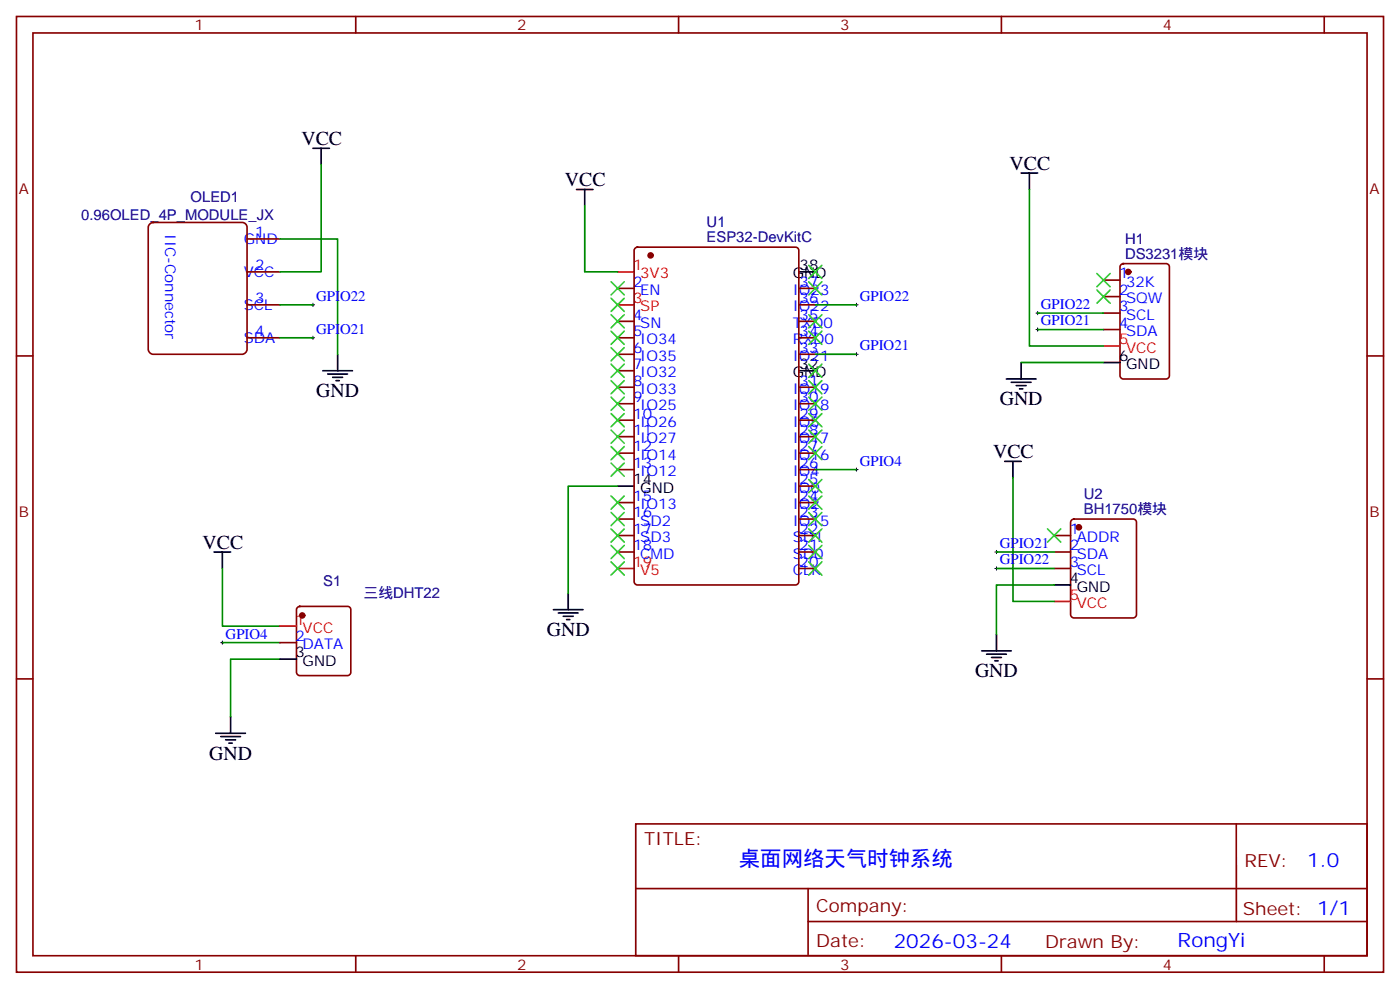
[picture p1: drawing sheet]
<svg xmlns="http://www.w3.org/2000/svg" width="300mm" height="212mm" viewBox="0 0 300 212" stroke-linecap="round" stroke-linejoin="round" font-family="sans-serif">
<g fill="none" stroke="#870000" stroke-width=".35">
<path d="M3.5 3.5h292.8v204.6h-292.8zM7.1 7.1h285.7v197.5h-285.7zM76.2 3.5v3.6M145.3 3.5v3.6M214.5 3.5v3.6M283.6 3.5v3.6M32 48.1l.8-.5h19.1a1.06 1.06 0 0 1 1 1.1v26.1a1.13 1.13 0 0 1-1 1h-19.1a1.13 1.13 0 0 1-1.1-1v-26.1zM52.9 58.2h7.1M52.9 51.2h7.1M136.1 53.1l.4-.2h33.9a.71 .71 0 0 1 .7 .7v70.9a.76 .76 0 0 1-.7 .7h-33.9a.76 .76 0 0 1-.7-.7v-70.9zM236.4 60h3.5M240.1 56.7l.5-.3h9.2a.71 .71 0 0 1 .7 .8v23.2a.76 .76 0 0 1-.7 .7h-9.2a.76 .76 0 0 1-.7-.7v-23.2z"/>
<path d="M3.5 76.2h3.6M52.9 65.3h7.1M52.9 72.3h7.1M132.3 61.7h3.5M132.3 68.8h3.5M132.3 72.3h3.5M132.3 75.8h3.5M132.3 79.4h3.5M171.1 61.7h3.5M171.1 65.3h3.5M171.1 68.8h3.5M171.1 72.3h3.5"/>
<path d="M171.1 75.8h3.5M236.4 63.5h3.5M236.4 67h3.5M236.4 70.6h3.5M292.8 76.2h3.5M132.3 82.9h3.5M132.3 86.4h3.5M132.3 90h3.5M132.3 93.5h3.5M132.3 97h3.5M171.1 82.9h3.5M171.1 86.4h3.5"/>
<path d="M171.1 90h3.5M171.1 93.5h3.5M171.1 97h3.5M132.3 100.5h3.5M132.3 107.6h3.5M132.3 111.1h3.5M132.3 114.7h3.5M132.3 118.2h3.5M171.1 100.5h3.5M171.1 104.1h3.5M171.1 107.6h3.5M171.1 111.1h3.5"/>
<path d="M171.1 114.7h3.5M171.1 118.2h3.5M225.8 114.7h3.5M225.8 118.2h3.5M229.5 111.3l.5-.2h12.7a.71 .71 0 0 1 .7 .7v19.8a.76 .76 0 0 1-.7 .7h-12.7a.76 .76 0 0 1-.7-.7v-19.8zM60 137.6h3.5M63.7 130l.5-.2h10.2a.71 .71 0 0 1 .7 .7v13.4a.76 .76 0 0 1-.7 .7h-10.2a.76 .76 0 0 1-.7-.7v-13.4zM171.1 121.7h3.5M225.8 121.7h3.5M3.5 145.3h3.6M292.8 145.3h3.5M136.2 176.4h156.6v28.2h-156.6z"/>
<path d="M264.8 176.4v20.9M136.2 190.2h156.5M173.1 197.3h119.6M173.1 190.2v14.1M76.2 204.6v3.5M145.3 204.6v3.5M214.5 204.6v3.5M283.6 204.6v3.5"/>
</g>
<g fill="none" stroke="#000" stroke-width=".35">
<path d="M67 31.8h3.6M68.8 31.8v3.5M218.7 37h3.5M220.5 37v3.6M123.5 40.6h3.5M125.2 40.6v3.5M171.1 58.2h3.5M69.1 79.4h6.4M72.3 75.8v3.6M171.1 79.4h3.5M218.7 77.6v3.5M236.4 77.6h3.5"/>
<path d="M70.2 80.1h4.2M71.3 80.8h2.1M72 81.5h.7M215.2 98.8h3.5M215.5 81.1h6.4M216.6 81.8h4.2M217 98.8v3.5M217.7 82.6h2.1M218.4 83.3h.7M45.9 118.2h3.5M47.6 118.2v3.5M132.3 104.1h3.5"/>
<path d="M118.5 130.5h6.4M119.6 131.2h4.2M120.6 131.9h2.2M121.4 132.6h.7M121.7 127v3.5M210.3 139.3h6.3M213.4 135.8v3.5M225.8 125.2h3.5M46.2 157h6.4M47.3 157.7h4.2M48.3 158.4h2.1M49 159.1h.7"/>
<path d="M49.4 153.5v3.5M60 141.1h3.5M211.3 140.1h4.2M212.4 140.8h2.1M213.1 141.5h.7"/>
</g>
<path d="M132.3 58.2h3.5M132.3 65.3h3.5M236.4 74.1h3.5M60 134.1h3.5M132.3 121.7h3.5M225.8 128.8h3.5" fill="none" stroke="#f00" stroke-width=".35"/>
<g fill="#870000" stroke="#870000" stroke-width=".35">
<circle cx="139.3" cy="54.7" r=".53"/>
<circle cx="231.1" cy="112.9" r=".53"/>
<circle cx="241.7" cy="58.2" r=".53"/>
<circle cx="64.7" cy="131.8" r=".53"/>
</g>
<g fill="none" stroke="#008700" stroke-width=".35">
<path d="M68.8 35.3v22.9h-8.8M60 51.2h12.3v24.6M125.2 44.1v14.1h7.1M220.5 40.6v33.5h15.9M60 65.3h7M60 72.3h7M174.6 65.3h8.8M174.6 75.8h8.8M218.7 77.6h17.7M222.2 67h14.2M222.2 70.6h14.2M132.3 104.1h-10.6v22.9"/>
<path d="M174.6 100.5h8.8M213.4 118.2h12.4M217 102.3v26.5h8.8M47.6 121.7v12.4h12.4M47.6 137.6h12.4M213.4 121.7h12.4M225.8 125.2h-12.4v10.6M60 141.1h-10.6v12.4"/>
</g>
<g fill="none" stroke="#000" stroke-width=".21">
<path d="M66.7 65.3h.7M66.7 72.3h.7M67 64.9v.7M67 72v.7M183.1 65.3h.7M183.1 75.8h.7M183.4 64.9v.7M183.4 75.5v.7M221.9 67h.7M221.9 70.6h.7M222.2 66.7v.7M222.2 70.2v.7"/>
<path d="M183.1 100.5h.7M183.4 100.2v.7M213.1 118.2h.7M213.4 117.8v.7M47.3 137.6h.7M47.6 137.2v.7M213.1 121.7h.7M213.4 121.4v.7"/>
</g>
<g fill="none" stroke="#3c3" stroke-width=".35">
<path d="M173.2 56.8l2.8 2.8M176 56.8l-2.8 2.8M234.9 58.6l2.9 2.8M237.8 58.6l-2.9 2.8M130.9 60.3l2.8 2.8M130.9 63.9l2.8 2.8M130.9 67.4l2.8 2.8M130.9 70.9l2.8 2.8M130.9 74.4l2.8 2.9M130.9 78l2.8 2.8M133.7 60.3l-2.8 2.8M133.7 63.9l-2.8 2.8"/>
<path d="M133.7 67.4l-2.8 2.8M133.7 70.9l-2.8 2.8M133.7 74.4l-2.8 2.9M133.7 78l-2.8 2.8M173.2 60.3l2.8 2.8M173.2 67.4l2.8 2.8M173.2 70.9l2.8 2.8M173.2 78l2.8 2.8M176 70.9l-2.8 2.8M176 78l-2.8 2.8M176 60.3l-2.8 2.8M176 67.4l-2.8 2.8"/>
<path d="M234.9 62.1l2.9 2.8M237.8 62.1l-2.9 2.8M130.9 81.5l2.8 2.8M130.9 85l2.8 2.8M130.9 88.5l2.8 2.9M130.9 92.1l2.8 2.8M130.9 95.6l2.8 2.8M130.9 99.1l2.8 2.9M133.7 81.5l-2.8 2.8M133.7 85l-2.8 2.8M133.7 88.5l-2.8 2.9M133.7 92.1l-2.8 2.8"/>
<path d="M133.7 95.6l-2.8 2.8M133.7 99.1l-2.8 2.9M173.2 81.5l2.8 2.8M173.2 85l2.8 2.8M173.2 88.5l2.8 2.9M173.2 92.1l2.8 2.8M173.2 95.6l2.8 2.8M176 81.5l-2.8 2.8M176 85l-2.8 2.8M176 88.5l-2.8 2.9M176 92.1l-2.8 2.8M176 95.6l-2.8 2.8"/>
<path d="M130.9 106.2l2.8 2.8M130.9 109.7l2.8 2.8M130.9 113.2l2.8 2.9M130.9 116.8l2.8 2.8M133.7 106.2l-2.8 2.8M133.7 109.7l-2.8 2.8M133.7 113.2l-2.8 2.9M133.7 116.8l-2.8 2.8M173.2 102.7l2.8 2.8M173.2 106.2l2.8 2.8M173.2 109.7l2.8 2.8M173.2 113.2l2.8 2.9"/>
<path d="M173.2 116.8l2.8 2.8M176 102.7l-2.8 2.8M176 106.2l-2.8 2.8M176 109.7l-2.8 2.8M176 113.2l-2.8 2.9M176 116.8l-2.8 2.8M224.4 113.2l2.8 2.9M227.2 113.2l-2.8 2.9M130.9 120.3l2.8 2.8M133.7 120.3l-2.8 2.8M173.2 120.3l2.8 2.8M176 120.3l-2.8 2.8"/>
</g>
<text font-size="4.6" fill="#00f" x="158.3" y="185.4">桌面网络天气时钟系统</text>
<g font-size="4.2">
<text x="64.6" y="31">VCC</text>
<text x="121" y="39.9">VCC</text>
<text x="216.3" y="36.3">VCC</text>
<text x="67.7" y="85">GND</text>
<text x="214.1" y="86.8">GND</text>
<text x="212.7" y="98.1">VCC</text>
<text x="43.4" y="117.5">VCC</text>
<text x="117.1" y="136.2">GND</text>
<text x="208.8" y="145">GND</text>
<text x="44.8" y="162.6">GND</text>
</g>
<g font-size="4.2" fill="#00f">
<text x="280" y="185.6">1.0</text>
<text x="191.4" y="203">2026-03-24</text>
<text x="252.2" y="202.8">RongYi</text>
</g>
<g font-size="3.9" fill="#800">
<text x="137.9" y="181">TITLE:</text>
<text x="266.6" y="185.6">REV:</text>
<text x="174.8" y="195.2">Company:</text>
<text x="266.2" y="195.8">Sheet: 1/1</text>
<text x="174.8" y="202.8">Date:</text>
<text x="223.9" y="202.9">Drawn By:</text>
</g>
<g font-size="3.2" fill="#800">
<text x="41.6" y="6.5">1</text>
<text x="110.8" y="6.5">2</text>
<text x="179.9" y="6.5">3</text>
<text x="249.1" y="6.5">4</text>
<text x="4.1" y="41.6">A</text>
<text x="293.3" y="41.6">A</text>
<text x="4.1" y="110.8">B</text>
<text x="293.3" y="110.8">B</text>
<text x="41.6" y="207.6">1</text>
<text x="110.8" y="207.6">2</text>
<text x="179.9" y="207.6">3</text>
<text x="249.1" y="207.6">4</text>
</g>
<g font-size="3.2" fill="#000080">
<text x="17.4" y="47">0.96OLED_4P_MODULE_JX</text>
<text x="40.8" y="43.3">OLED1</text>
<text x="151.4" y="51.9">ESP32-DevKitC</text>
<text x="151.4" y="48.7">U1</text>
<text x="241" y="52.2">H1</text>
<text x="241" y="55.4">DS3231模块</text>
<text x="232.1" y="106.9">U2</text>
<text x="232.1" y="110.1">BH1750模块</text>
<text x="69.2" y="125.5">S1</text>
<text x="77.9" y="128.1">三线DHT22</text>
</g>
<g font-size="3.2" fill="#00f">
<text x="35.4" y="50.2" transform="rotate(90 35.4 50.2)">IIC-Connector</text>
<text x="52.2" y="52.2">GND</text>
<text x="54.7" y="50.8">1</text>
<text x="52.2" y="59.3">VCC</text>
<text x="54.7" y="57.9">2</text>
<text x="239.7" y="59.6">1</text>
<text x="54.7" y="64.9">3</text>
<text x="67.7" y="64.4">GPIO22</text>
<text x="135.6" y="61.4">2</text>
<text x="137.1" y="63.1">EN</text>
<text x="169.8" y="63.1">IO23</text>
<text x="171.3" y="61.4">37</text>
<text x="171.3" y="64.9">36</text>
<text x="184.1" y="64.4">GPIO22</text>
<text x="239.7" y="63.1">2</text>
<text x="241.2" y="61.4">32K</text>
<text x="241.2" y="64.9">SQW</text>
<text x="52.2" y="66.3">SCL</text>
<text x="54.7" y="72">4</text>
<text x="67.7" y="71.4">GPIO21</text>
<text x="135.6" y="72">5</text>
<text x="135.6" y="68.4">4</text>
<text x="137.1" y="70.2">SN</text>
<text x="169.8" y="66.7">IO22</text>
<text x="169.8" y="70.2">TXD0</text>
<text x="171.3" y="68.4">35</text>
<text x="171.3" y="72">34</text>
<text x="223" y="66.1">GPIO22</text>
<text x="223" y="69.7">GPIO21</text>
<text x="239.7" y="66.7">3</text>
<text x="239.7" y="70.2">4</text>
<text x="241.2" y="68.4">SCL</text>
<text x="241.2" y="72">SDA</text>
<text x="52.2" y="73.4">SDA</text>
<text x="135.6" y="75.5">6</text>
<text x="137.1" y="77.3">IO35</text>
<text x="137.1" y="73.7">IO34</text>
<text x="169.8" y="73.7">RXD0</text>
<text x="169.8" y="77.3">IO21</text>
<text x="171.3" y="75.5">33</text>
<text x="184.1" y="75">GPIO21</text>
<text x="135.6" y="82.6">8</text>
<text x="135.6" y="79">7</text>
<text x="137.1" y="80.8">IO32</text>
<text x="171.3" y="82.6">31</text>
<text x="135.6" y="89.6">10</text>
<text x="135.6" y="86.1">9</text>
<text x="137.1" y="87.8">IO25</text>
<text x="137.1" y="84.3">IO33</text>
<text x="169.8" y="84.3">IO19</text>
<text x="169.8" y="87.8">IO18</text>
<text x="171.3" y="86.1">30</text>
<text x="171.3" y="89.6">29</text>
<text x="135.6" y="93.1">11</text>
<text x="137.1" y="94.9">IO27</text>
<text x="137.1" y="91.4">IO26</text>
<text x="169.8" y="91.4">IO5</text>
<text x="169.8" y="94.9">IO17</text>
<text x="171.3" y="93.1">28</text>
<text x="135.6" y="100.2">13</text>
<text x="135.6" y="96.7">12</text>
<text x="137.1" y="102">IO12</text>
<text x="137.1" y="98.4">IO14</text>
<text x="169.8" y="98.4">IO16</text>
<text x="169.8" y="102">IO4</text>
<text x="171.3" y="96.7">27</text>
<text x="171.3" y="100.2">26</text>
<text x="184.1" y="99.7">GPIO4</text>
<text x="135.6" y="107.2">15</text>
<text x="169.8" y="105.5">IO0</text>
<text x="171.3" y="103.7">25</text>
<text x="171.3" y="107.2">24</text>
<text x="135.6" y="110.8">16</text>
<text x="137.1" y="112.5">SD2</text>
<text x="137.1" y="109">IO13</text>
<text x="169.8" y="109">IO2</text>
<text x="169.8" y="112.5">IO15</text>
<text x="171.3" y="110.8">23</text>
<text x="135.6" y="114.3">17</text>
<text x="135.6" y="117.8">18</text>
<text x="137.1" y="116.1">SD3</text>
<text x="137.1" y="119.6">CMD</text>
<text x="169.8" y="116.1">SD1</text>
<text x="169.8" y="119.6">SD0</text>
<text x="171.3" y="114.3">22</text>
<text x="171.3" y="117.8">21</text>
<text x="214.1" y="117.3">GPIO21</text>
<text x="229.1" y="114.3">1</text>
<text x="229.1" y="117.8">2</text>
<text x="230.6" y="116.1">ADDR</text>
<text x="230.6" y="119.6">SDA</text>
<text x="169.8" y="123.1">CLK</text>
<text x="171.3" y="121.4">20</text>
<text x="214.1" y="120.8">GPIO22</text>
<text x="229.1" y="121.4">3</text>
<text x="230.6" y="123.1">SCL</text>
<text x="48.3" y="136.7">GPIO4</text>
<text x="63.3" y="137.2">2</text>
<text x="64.8" y="139">DATA</text>
</g>
<g font-size="3.2" fill="#f00">
<text x="135.6" y="57.9">1</text>
<text x="137.1" y="59.6">3V3</text>
<text x="135.6" y="64.9">3</text>
<text x="137.1" y="66.7">SP</text>
<text x="239.7" y="73.7">5</text>
<text x="241.2" y="75.5">VCC</text>
<text x="135.6" y="121.4">19</text>
<text x="137.1" y="123.1">V5</text>
<text x="229.1" y="128.4">5</text>
<text x="230.6" y="130.2">VCC</text>
<text x="63.3" y="133.7">1</text>
<text x="64.8" y="135.5">VCC</text>
</g>
<g font-size="3.2">
<text x="169.8" y="59.6">GND</text>
<text x="171.3" y="57.9">38</text>
<text x="239.7" y="77.3">6</text>
<text x="169.8" y="80.8">GND</text>
<text x="171.3" y="79">32</text>
<text x="241.2" y="79">GND</text>
<text x="135.6" y="103.7">14</text>
<text x="137.1" y="105.5">GND</text>
<text x="229.1" y="124.9">4</text>
<text x="230.6" y="126.6">GND</text>
<text x="63.3" y="140.8">3</text>
<text x="64.8" y="142.5">GND</text>
</g>
</svg>
